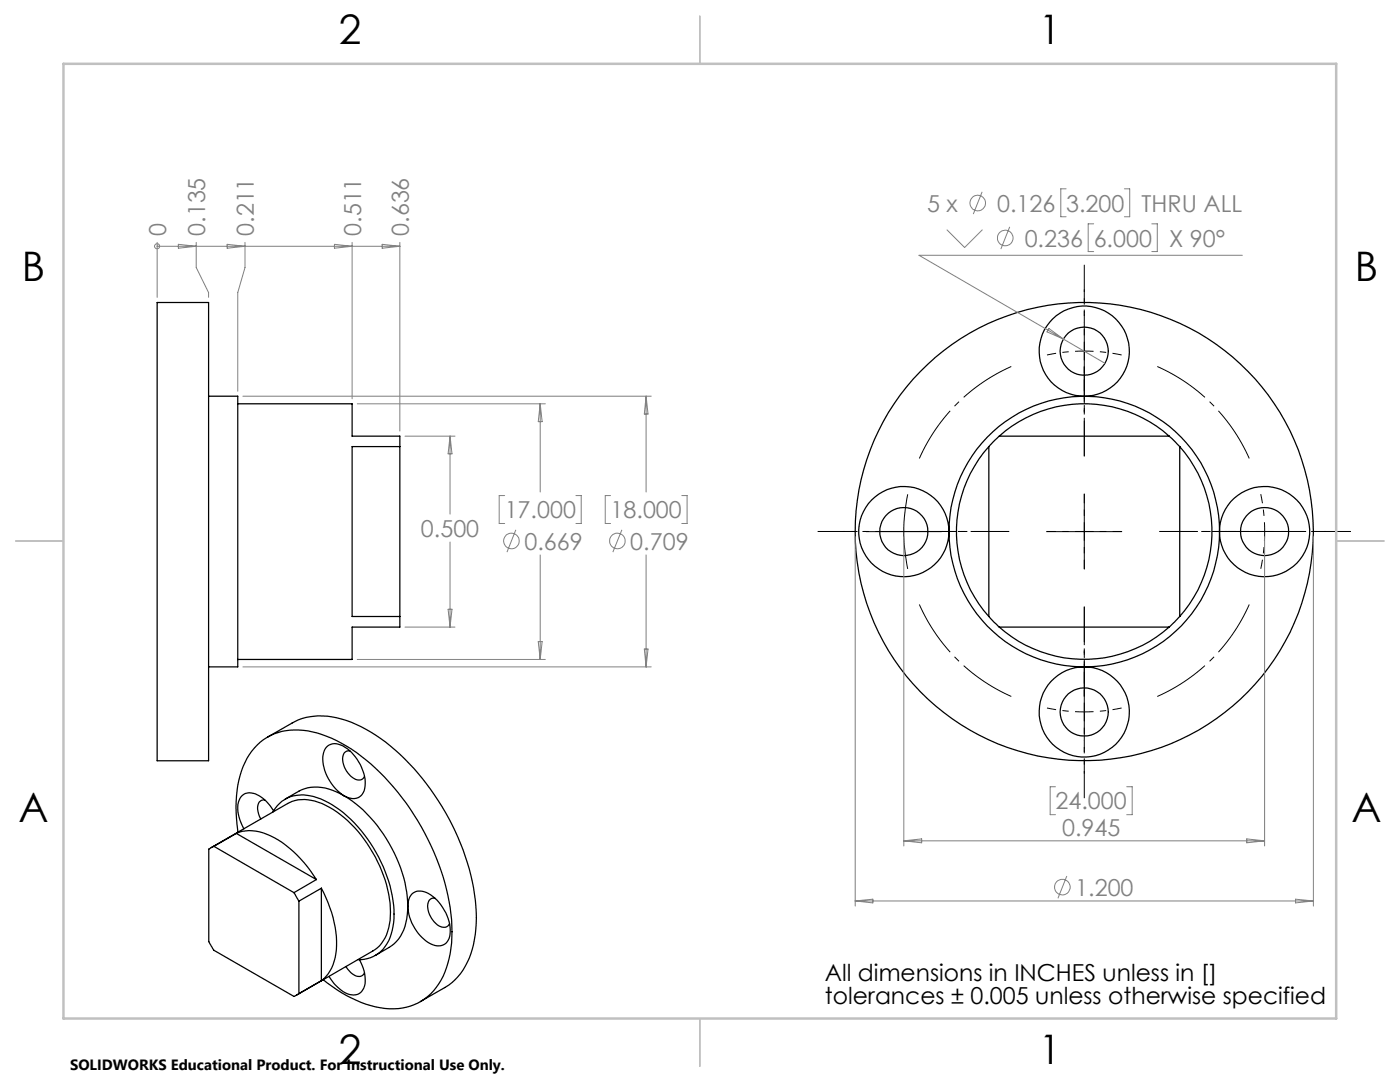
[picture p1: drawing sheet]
<svg xmlns="http://www.w3.org/2000/svg" width="279mm" height="216mm" viewBox="0 0 279 216" stroke-linecap="round" stroke-linejoin="round" font-family="sans-serif">
<g fill="none" stroke="#000" stroke-width=".25">
<path d="M31.4 60.4h10.2v91.4h-10.2zM41.6 79.1h5.8v54h-5.8M47.4 80.6h22.9v6.4h9.5v2.1M79.8 89.1h-9.5v33.9h9.5M79.8 89.1v33.9M197.3 89.1a25.4 25.4 0 0 0 0 33.9M197.3 89.1v33.9M199.4 87l-2.1 2.1M199.4 87a25.4 25.4 0 0 1 33.9 0M199.4 87h33.9M233.3 87l2.1 2.1M235.4 89.1a25.5 25.5 0 0 1 0 33.9"/>
<path d="M235.4 89.1v33.9M79.8 123v2.1h-9.5v6.5h-22.9M197.3 123l2.1 2.1M199.4 125.1a25.5 25.5 0 0 0 33.9 0M199.4 125.1h33.9M235.4 123l-2.1 2.1M52.8 159.6a1.32 1.32 0 0 0-1.4 1.6l.2 1.2 .4 1M53.4 147.1l4.9-2.8a12.9 12.9 0 0 1 10.8-.5 34.8 34.8 0 0 1 15.2 11.5 47.7 47.7 0 0 1 10.7 26.7 18.3 18.3 0 0 1-3.6 12.9l-1.8 1.6-5.7 3.3M65.1 149.1a2.7 2.7 0 0 1 3.8 0 8.8 8.8 0 0 1 3.9 8.3 2.36 2.36 0 0 1-3.7 1.6 9 9 0 0 1-4.6-8.4l.2-.8zM68.7 158.8a27.7 27.7 0 0 1 11.6 15.3l.9 3.9 .2 2.8M68.7 158.8a9.2 9.2 0 0 0-9-.9l-2.8 1.6M69.8 149.8a1.32 1.32 0 0 0-1.4 1.6 4.5 4.5 0 0 0 3.2 4.2l.8-.2 .3-.5"/>
<path d="M42.2 169.1l15.2-8.8a7.8 7.8 0 0 1 7.6 .4 25.9 25.9 0 0 1 12.2 15.9 15.6 15.6 0 0 1-.3 10.5l-1.1 1.6-.9 .8-15.7 9.1M42.7 168.9l-1 .5v18.5l.2 .4 .8 1.3 16 9.2 1-.5M42.7 168.9l16 9.2M47.2 166.3a8.4 8.4 0 0 1 7.6 .9 23.9 23.9 0 0 1 8.3 8.3M47.2 166.3l-4.5 2.6M47.2 166.3l15.9 9.2M47.5 166.1a23.9 23.9 0 0 1 1.8-14.8 11.1 11.1 0 0 1 12.2-5.5 29.5 29.5 0 0 1 15.3 9.3 49.5 49.5 0 0 1 13.3 28.5 20.8 20.8 0 0 1-2.5 12.7 11.2 11.2 0 0 1-12.7 4.6 26.6 26.6 0 0 1-10.4-5.4M54.5 162a6.6 6.6 0 0 1 8-3.1 21.5 21.5 0 0 1 11.4 9.4 25.6 25.6 0 0 1 4.7 15.8 7.9 7.9 0 0 1-4.7 7l-1.2 .3-1.3 .1M54.6 161.8a6.9 6.9 0 0 0-4.5-3.6 2.42 2.42 0 0 0-2.7 2.8 8.6 8.6 0 0 0 1.3 4.4M58.7 178.1l1 1.7M59.7 179.8v18.5M63.1 175.5l-4.4 2.6"/>
<path d="M64.1 177.2a22 22 0 0 1 2.8 13.9 7.8 7.8 0 0 1-2.8 4.6M64.1 177.2l-4.4 2.6M64.1 177.2v18.5M82.2 178.4a2.92 2.92 0 0 1 3.8 .2 8.9 8.9 0 0 1 3.7 8.3 2.42 2.42 0 0 1-3.7 1.4 9 9 0 0 1-4.5-8.4l.2-.8zM86.8 179.2a1.33 1.33 0 0 0-1.5 1.6 4.7 4.7 0 0 0 2.9 4.2h.9l.6-.7M64.1 195.7l-4.4 2.6M69 192.9a3.5 3.5 0 0 0 2.9 1.9l.5-.2 .3-.5M71.8 191.5a7.2 7.2 0 0 1 .8 5.7 2.43 2.43 0 0 1-3.7 .9 8.8 8.8 0 0 1-3.2-3.3M81.4 180.8a9.8 9.8 0 0 1-2.7 7.5l-3.8 2.3"/>
<circle cx="216.4" cy="70.1" r="4.8"/>
<circle cx="216.4" cy="70.1" r="9"/>
<circle cx="180.4" cy="106.1" r="4.8"/>
<circle cx="180.4" cy="106.1" r="9"/>
<circle cx="216.4" cy="106.1" r="27"/>
<circle cx="216.4" cy="106.1" r="45.7"/>
<circle cx="252.4" cy="106.1" r="4.8"/>
<circle cx="252.4" cy="106.1" r="9"/>
<circle cx="216.4" cy="142.1" r="9"/>
<circle cx="216.4" cy="142.1" r="4.8"/>
</g>
<g fill="none" stroke="#808080" stroke-width=".2">
<path d="M196 38.3l-1.8 4.4M212.8 37.7h-1.1v5.6h1.1M224.4 37.7h1.1v5.6h-1.1M31.4 49.1h.1M31.4 48.4v10.9M31.4 49.1h48.4M35.6 48.8l3.6 .3-3.6 .4zM39.2 48.4v5l2.4 5v.9M45.3 48.8l3.6 .3-3.6 .4zM48.9 48.4v5l-1.5 5v19.7M66.7 48.8l3.6 .3-3.6 .4zM70.3 48.4v31.2"/>
<path d="M76.3 48.8l3.5 .3-3.5 .4zM79.8 48.4v37.6M188.9 45.8l3.6 3.6 3.6-3.6M201.5 45.3l-1.8 4.4M218.3 44.7h-1.1v5.5h1.1M229.9 44.7h1.1v5.5h-1.1M247.9 50.9h-64.5l28.8 16.8M48.5 79.1h81.5M128.9 79.1v19.1M128.9 79.1l.4 3.5h-.7zM209.3 65.5l2.9 2.2-3.2-1.5zM212.2 67.7l8.3 4.8"/>
<path d="M71.3 80.6h37.5M80.8 87h10M89.8 87v15.6M89.8 87l.4 3.6h-.8zM100.7 98.9h-1.1v5.6h1.1M107.8 80.6v17.6M107.8 80.6l.4 3.5h-.8zM114.9 98.9h1.1v5.6h-1.1M121.8 98.9h-1v5.6h1M136.1 98.9h1v5.6h-1M89.8 108.2v16.9M102.9 105.7l-1.7 4.5"/>
<path d="M107.8 110.7v20.9M124.1 105.7l-1.8 4.5M128.9 110.7v22.4M170.7 107.1v73.7M180.4 107.1v61.7M252.4 107.1v61.7M262.1 107.1v73.7M48.5 133.1h81.5M71.3 131.6h37.5M80.8 125.1h10M89.4 121.6h.8l-.4 3.5zM107.4 128h.8l-.4 3.6z"/>
<path d="M128.6 129.5h.7l-.4 3.6zM210.6 157h-1v5.6h1M224.9 157h1.1v5.6h-1.1M170.7 179.8h91.4M170.7 179.8l3.5-.4v.8zM180.4 167.8h72M180.4 167.8l3.5-.4v.8zM212.9 174.8l-1.8 4.4M248.8 167.4l3.6 .4-3.6 .4zM258.6 179.4l3.5 .4-3.5 .4z"/>
<circle cx="31.4" cy="49.1" r=".5"/>
<circle cx="195.1" cy="40.5" r="1.56"/>
<circle cx="200.6" cy="47.5" r="1.56"/>
<circle cx="102.1" cy="108" r="1.55"/>
<circle cx="123.2" cy="107.9" r="1.55"/>
<circle cx="212" cy="177" r="1.55"/>
</g>
<g fill="none" stroke="#000" stroke-width=".2" stroke-dasharray="15.2 1.3 1.3 1.3" stroke-dashoffset="13.4" stroke-linecap="butt">
<path d="M216.4 70.1a36 36 0 0 0-7.5 .7M216.4 70.1a36 36 0 0 1 7.4 .7M216.4 70.1v-7.5M216.4 70.1v7.5M216.4 106.1v-7.5M216.4 106.1h-7.5M216.4 106.1v7.5M216.4 106.1h7.5M252.4 106.1a36 36 0 0 0-.8-7.5M252.4 106.1a36 36 0 0 1-.8 7.4M252.4 106.1h7.5M252.4 106.1h-7.5"/>
<path d="M216.4 142.1a36 36 0 0 0 7.4-.8M216.4 142.1a36 36 0 0 1-7.5-.8M216.4 142.1v7.5M216.4 142.1v-7.5"/>
</g>
<path d="M201.8 73.1a36 36 0 0 0-18.3 18.4M249.3 91.5a36 36 0 0 0-18.3-18.4M183.5 120.6a36 36 0 0 0 18.3 18.4M231 139a36 36 0 0 0 18.3-18.4" fill="none" stroke="#000" stroke-width=".2" stroke-dasharray="15.2 1.3 1.3 1.3" stroke-dashoffset="3.9" stroke-linecap="butt"/>
<path d="M181.2 98.6a36.1 36.1 0 0 0 0 14.9M216.4 98.6v15M172.9 106.1h15M208.9 106.1h15" fill="none" stroke="#000" stroke-width=".2"/>
<path d="M216.4 62.6v-4.8M216.4 77.6v4.8M172.9 106.1h-4.8M187.9 106.1h4.8M244.9 106.1h-4.8M259.9 106.1h4.8M216.4 134.6v-4.8M216.4 149.6v4.8" fill="none" stroke="#000" stroke-width=".2" stroke-dasharray="15.2 1.3 1.3 1.3" stroke-dashoffset="14.7" stroke-linecap="butt"/>
<path d="M216.4 91.1v-18M201.4 106.1h-18M231.4 106.1h18M216.4 121.1v17.9" fill="none" stroke="#000" stroke-width=".2" stroke-dasharray="15.2 1.3 1.3 1.3" stroke-dashoffset="8.2" stroke-linecap="butt"/>
<path d="M216.4 91.1v-38.3M201.4 106.1h-38.2M231.4 106.1h38.2M216.4 121.1v38.2" fill="none" stroke="#000" stroke-width=".2" stroke-dasharray="15.2 1.3 1.3 1.3" stroke-dashoffset="7.6" stroke-linecap="butt"/>
<path d="M139.7 3.2v9.5M3.1 107.9h9.6M266.7 107.9h9.5M139.7 203.2v9.6" fill="none" stroke="#c0c0c0" stroke-width=".25"/>
<path d="M12.7 12.7h254v190.5h-254z" fill="none" stroke="#c0c0c0" stroke-width=".5"/>
<g font-size="8.1">
<text x="67.6" y="8.9">2</text>
<text x="207.3" y="8.9">1</text>
<text x="4.4" y="56.1">B</text>
<text x="270.4" y="56.1">B</text>
<text x="3.7" y="164.1">A</text>
<text x="269.7" y="164.1">A</text>
<text x="67.6" y="212.4">2</text>
<text x="207.3" y="212.4">1</text>
</g>
<g font-size="4.7" fill="#808080">
<text x="33.1" y="47.1" transform="rotate(-90 33.1 47.1)">0</text>
<text x="40.9" y="47.1" transform="rotate(-90 40.9 47.1)">0.135</text>
<text x="50.7" y="47.1" transform="rotate(-90 50.7 47.1)">0.211</text>
<text x="72.1" y="47.1" transform="rotate(-90 72.1 47.1)">0.511</text>
<text x="81.6" y="47.1" transform="rotate(-90 81.6 47.1)">0.636</text>
<text x="185" y="42.2">5 x</text>
<text x="199" y="42.2">0.126</text>
<text x="212.8" y="42.2">3.200</text>
<text x="227.8" y="42.2">THRU ALL</text>
<text x="204.5" y="49.2">0.236</text>
<text x="218.3" y="49.2">6.000</text>
<text x="233.3" y="49.2">X 90°</text>
<text x="84" y="107.1">0.500</text>
<text x="100.7" y="103.4">17.000</text>
<text x="121.9" y="103.4">18.000</text>
<text x="104.7" y="109.7">0.669</text>
<text x="125.8" y="109.7">0.709</text>
<text x="210.7" y="161.5">24.000</text>
<text x="212" y="166.8">0.945</text>
<text x="214.6" y="178.7">1.200</text>
</g>
<g font-size="4.7">
<text x="164.6" y="195.8">All dimensions in INCHES unless in []</text>
<text x="164.6" y="200.3">tolerances ± 0.005 unless otherwise specified</text>
</g>
<text font-size="3" x="14" y="213.5">SOLIDWORKS Educational Product. For Instructional Use Only.</text>
</svg>
